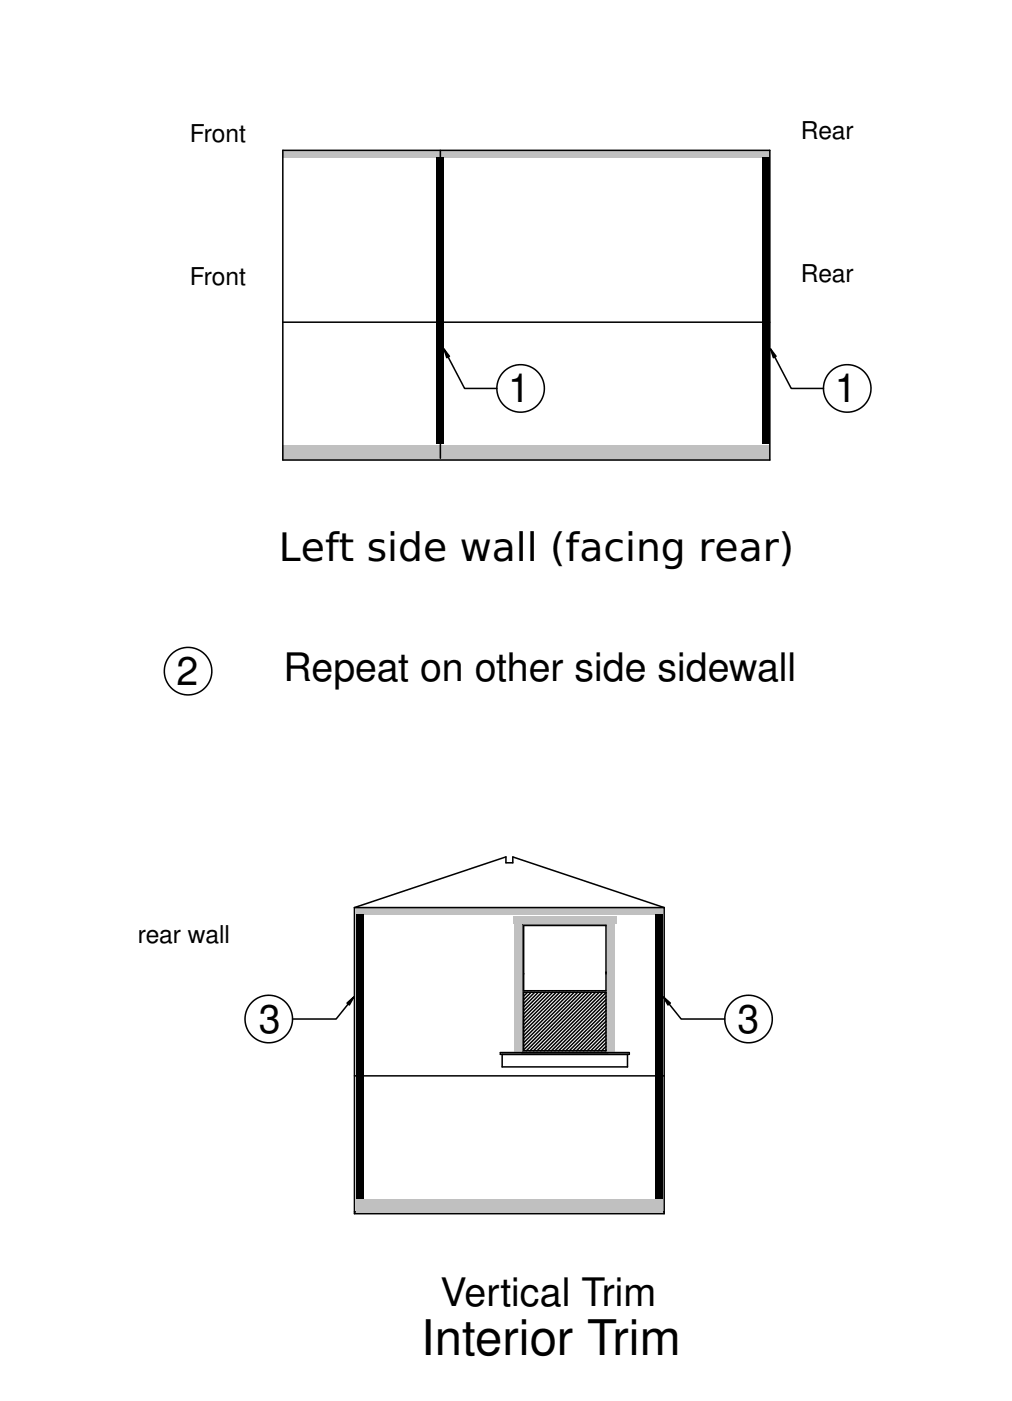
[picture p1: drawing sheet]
<svg xmlns="http://www.w3.org/2000/svg" width="165mm" height="229mm" viewBox="0 0 165 229" stroke-linecap="round" stroke-linejoin="round" font-family="sans-serif">
<path d="M57.8 148.1v49.9h50.6v-49.9M85.4 158.9h.1M85.4 151h13.5v10.7h-13.5zM85.4 171.5h13.5M85.4 161.9h13.5" fill="none" stroke="#000" stroke-width=".25"/>
<g fill="#c0c0c0">
<path d="M46.1 24.5h79.5v1.2h-79.5z" fill-rule="evenodd"/>
<path d="M46.1 72.7h79.5v2.4h-79.5z" fill-rule="evenodd"/>
</g>
<g fill="none" stroke="#000" stroke-width=".25">
<path d="M57.8 148.1l24.7-8.3v1h1.2v-1l24.7 8.3M85.1 150.7h14.1v21h-14.1zM98.9 158.7h.1M98.9 158.7v.2M57.8 175.5h50.6M85.4 161.9v9.6M85.5 161.9l-.1 .1M86.1 161.9l-.7 .6M86.7 161.9l-1.3 1.2M87.2 161.9l-1.8 1.8M87.8 161.9l-2.4 2.4M88.4 161.9l-3 3"/>
<path d="M89 161.9l-3.6 3.6M89.6 161.9l-4.2 4.2M90.2 161.9l-4.8 4.7M90.8 161.9l-5.4 5.3M91.3 161.9l-5.9 5.9M91.9 161.9l-6.5 6.5M92.5 161.9l-7.1 7.1M93.1 161.9l-7.7 7.7M93.7 161.9l-8.3 8.2M94.3 161.9l-8.9 8.8M94.8 161.9l-9.4 9.4M95.4 161.9l-9.5 9.6"/>
<path d="M96 161.9l-9.5 9.6M96.6 161.9l-9.6 9.6M97.2 161.9l-9.6 9.6M97.8 161.9l-9.6 9.6M98.3 161.9l-9.5 9.6M98.9 171.3l-.2 .2M98.9 170.7l-.8 .8M98.9 170.1l-1.4 1.4M98.9 169.6l-1.9 1.9M98.9 169l-2.5 2.5M98.9 168.4l-3.1 3.1M98.9 167.8l-3.7 3.7"/>
<path d="M98.9 167.2l-4.3 4.3M98.9 166.6l-4.9 4.9M98.9 166l-5.4 5.5M98.9 165.5l-6 6M98.9 164.9l-6.6 6.6M98.9 164.3l-7.2 7.2M98.9 163.7l-7.8 7.8M98.9 163.1l-8.4 8.4M98.9 162.5l-8.9 9M98.9 162l-9.5 9.5M98.9 161.9v9.6M57.8 197.7h50.6"/>
</g>
<g fill="#c0c0c0">
<path d="M58.1 148.1h50v1.2h-50z" fill-rule="evenodd"/>
<path d="M58.1 195.7h50v2.2h-50z" fill-rule="evenodd"/>
<path d="M99.2 150.7h1.1v21.1h-1.1z" fill-rule="evenodd"/>
<path d="M84 150.7h1.2v21.1h-1.2z" fill-rule="evenodd"/>
</g>
<path d="M81.6 171.7h21.1v.3h-21.1zM81.9 172v2.1h20.5v-2.1" fill="none" stroke="#000" stroke-width=".25"/>
<path d="M83.7 149.6h16.9v1.1h-16.9z" fill-rule="evenodd" fill="#c0c0c0"/>
<g fill="none" stroke="#000" stroke-width=".25">
<path d="M46.1 24.5h79.5v50.6h-79.5zM71.8 24.5v50.3M46.1 52.6h79.5M72.4 57l3.4 6.4h5.3M125.7 57l3.4 6.4h5.2M57.8 148.1h50.6M57.7 162.7l-2.9 3.6h-7.1M108.2 162.7l2.9 3.6h7.1"/>
<circle cx="84.9" cy="63.4" r="3.9"/>
<circle cx="138.2" cy="63.4" r="3.9"/>
<circle cx="30.7" cy="109.5" r="3.9"/>
<circle cx="43.8" cy="166.3" r="3.9"/>
<circle cx="122.1" cy="166.3" r="3.9"/>
</g>
<g fill="#000">
<path d="M72.4 57l.9 1.1-.4 .3zM125.7 57l.9 1.1-.4 .3zM56.6 163.7l1.1-1-.7 1.3zM108.2 162.7l1.2 1-.4 .3z"/>
<path d="M71.3 25.7h1.1v46.7h-1.1z" fill-rule="evenodd"/>
<path d="M124.4 25.7h1.2v46.7h-1.2z" fill-rule="evenodd"/>
<path d="M58.1 149.3h1.2v46.4h-1.2z" fill-rule="evenodd"/>
<path d="M106.9 149.3h1.2v46.4h-1.2z" fill-rule="evenodd"/>
</g>
<path d="M72.4 57l.9 1.1-.4 .3zM125.7 57l.9 1.1-.4 .3zM56.6 163.7l1.1-1-.7 1.3zM108.2 162.7l1.2 1-.4 .3z" fill="#000" stroke="#000" stroke-width=".25"/>
<text font-size="8" x="68.7" y="221.1">Interior Trim</text>
<g font-size="6.4">
<text x="82.9" y="65.6">1</text>
<text x="136.2" y="65.6">1</text>
<text x="45.5" y="91.6">Left side wall (facing rear)</text>
<text x="28.8" y="111.8">2</text>
<text x="46.3" y="111">Repeat on other side sidewall</text>
<text x="42.2" y="168.5">3</text>
<text x="120.3" y="168.6">3</text>
<text x="71.8" y="213">Vertical Trim</text>
</g>
<g font-size="4">
<text x="31" y="23.2">Front</text>
<text x="130.7" y="22.6">Rear</text>
<text x="31" y="46.5">Front</text>
<text x="130.7" y="46">Rear</text>
<text x="22.5" y="153.9">rear wall</text>
</g>
</svg>
